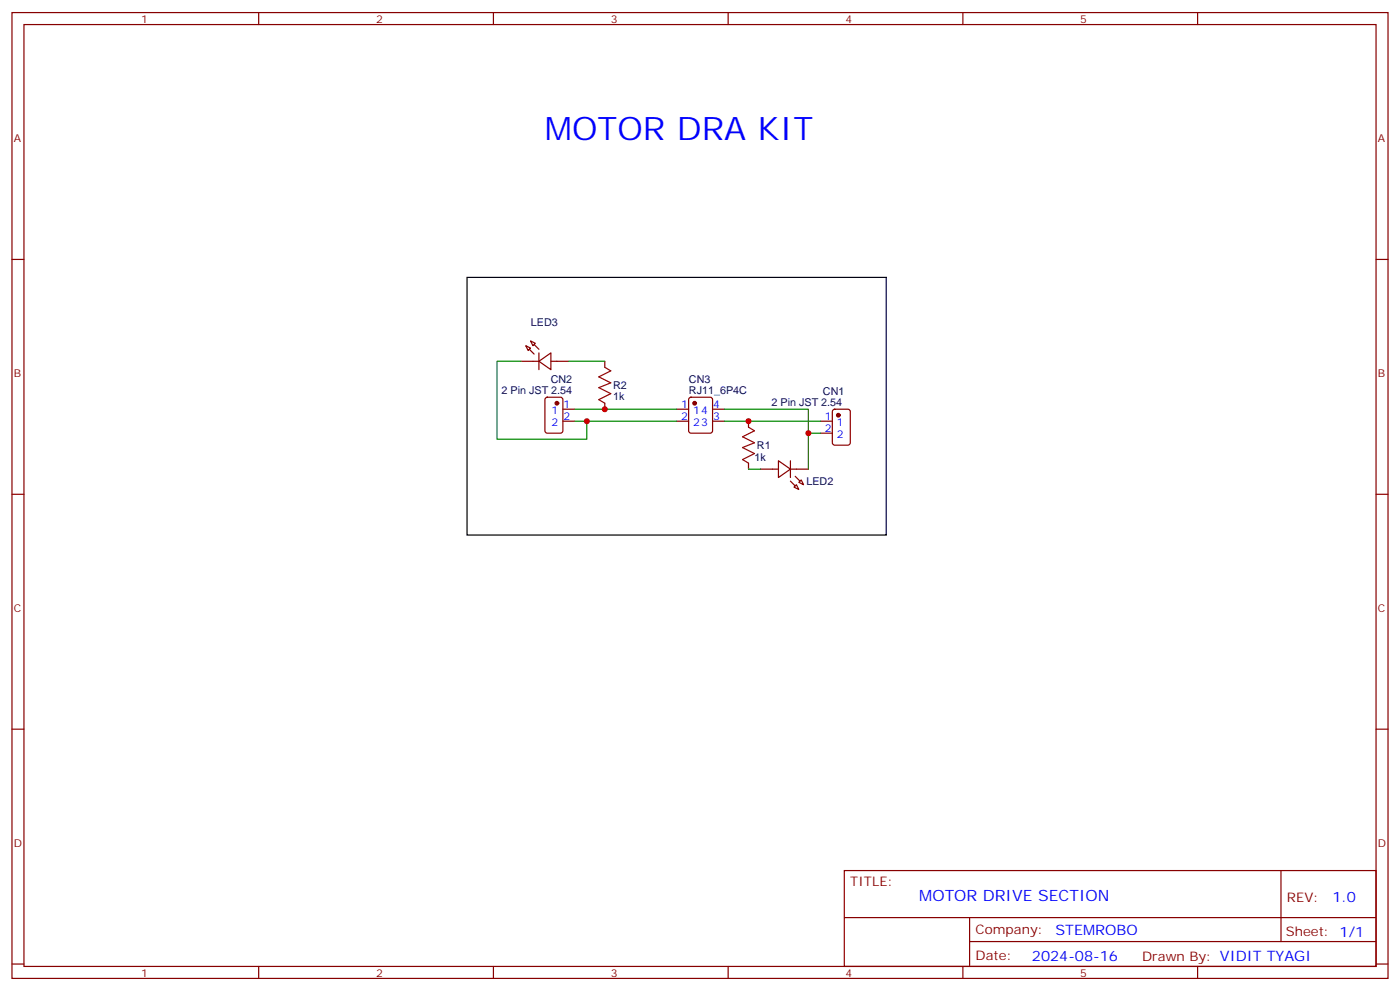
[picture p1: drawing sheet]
<svg xmlns="http://www.w3.org/2000/svg" width="412mm" height="292mm" viewBox="0 0 412 292" stroke-linecap="round" stroke-linejoin="round" font-family="sans-serif">
<g fill="none" stroke="#870000" stroke-width=".35">
<path d="M3.5 3.7h405.4v284.3h-405.4zM7.1 7.2h398.2v277.3h-398.2zM76.2 3.7v3.5M145.3 3.7v3.5M214.5 3.7v3.5M283.6 3.7v3.5M352.8 3.7v3.5M3.5 76.4h3.6M405.3 76.4h3.6M153.5 106.4h5.2M154.9 101.8l1.4 .7-.7 .7zM156.3 100.4l1.4 .7-.7 .7z"/>
<path d="M158.7 106.4l3.6-2.5v4.9zM158.7 103.9v4.9M160.7 117.2l.5-.3h3.9l.7 .5v9.4l-.5 .7h-4.1l-.6-.4-.1-9.4zM162.3 106.4h5.3M178.2 106.4v1.7M178.2 118.7v1.8M203.1 117.2l.5-.3h5.6l.6 .5 .1 9.4-.5 .7h-5.8l-.7-.4-.1-9.4zM165.8 120.5h3.5M165.8 124h3.5M199.3 120.5h3.5M199.3 124h3.5M209.9 120.5h3.5"/>
<path d="M209.9 124h3.5M220.5 124v1.8M220.5 136.3v1.8M224 138.1h5.3M229.3 135.6l3.5 2.5-3.5 2.5zM232.8 138.1h5.3M232.8 135.6v5M241.7 124h3.5M241.7 127.5h3.5M245.4 120.7l.5-.2h3.9l.6 .4 .1 9.5-.5 .6-4.1 .1-.7-.5v-9.4zM3.5 145.5h3.6M233.9 143.4l.7-.7 .7 1.4z"/>
<path d="M235.3 142l.7-.7 .7 1.4zM405.3 145.5h3.6M3.5 214.7h3.6M405.3 214.7h3.6M248.7 256.3h156.6v28.2h-156.6zM377.3 256.3v20.9M248.7 270.1h156.5M285.6 277.2h119.6M285.6 270.1v14.2M3.5 283.8h3.6M76.2 284.5v3.5M145.3 284.5v3.5"/>
<path d="M214.5 284.5v3.5M283.6 284.5v3.5M352.8 284.5v3.5M405.3 283.8h3.6"/>
</g>
<g fill="#870000" stroke="#870000" stroke-width=".35">
<path d="M157.3 101.4l1.4 1.4z"/>
<path d="M155.9 102.8l1.4 1.4z"/>
<path d="M232.8 141.6l1.4 1.5z"/>
<path d="M234.2 140.2l1.5 1.4z"/>
<circle cx="204.6" cy="118.7" r=".53"/>
<circle cx="246.9" cy="122.2" r=".53"/>
<circle cx="164" cy="118.7" r=".53"/>
</g>
<path d="M178.2 108.1l1.7 1.1-3.5 1.7 3.5 1.8-3.5 1.4 3.5 1.8-3.5 1.8 1.8 1M220.5 125.8l1.7 1-3.5 1.8 3.5 1.8-3.5 1.4 3.5 1.7-3.5 1.8 1.8 1" fill="none" stroke="#a10000" stroke-width=".35"/>
<path d="M153.5 106.4h-7.1v22.9h26.5v-5.3h-3.6M167.6 106.4h10.6M169.3 120.5h30M172.9 124h26.4M213.4 120.5h24.7v17.6M213.4 124h28.3M220.5 138.1h3.5M238.1 127.5h3.6" fill="none" stroke="#008700" stroke-width=".35"/>
<path d="M137.6 81.7h123.5v75.8h-123.5z" fill="none" stroke="#000" stroke-width=".35"/>
<g fill="#c00">
<circle cx="178.2" cy="120.5" r=".88"/>
<circle cx="172.9" cy="124" r=".88"/>
<circle cx="220.5" cy="124" r=".88"/>
<circle cx="238.1" cy="127.5" r=".88"/>
</g>
<text font-size="9.5" fill="#00f" x="160.5" y="41.1">MOTOR DRA KIT</text>
<text font-size="4.6" fill="#00f" x="270.8" y="265.3">MOTOR DRIVE SECTION</text>
<g font-size="4.2" fill="#00f">
<text x="392.5" y="265.6">1.0</text>
<text x="310.9" y="275.1">STEMROBO</text>
<text x="304" y="282.9">2024-08-16</text>
</g>
<g font-size="3.9" fill="#800">
<text x="250.5" y="260.9">TITLE:</text>
<text x="379.1" y="265.6">REV:</text>
<text x="287.4" y="275.1">Company:</text>
<text x="378.7" y="275.7">Sheet: 1/1</text>
<text x="287.4" y="282.8">Date:</text>
<text x="336.4" y="282.8">Drawn By: VIDIT TYAGI</text>
</g>
<g font-size="3.2" fill="#800">
<text x="41.6" y="6.7">1</text>
<text x="110.8" y="6.7">2</text>
<text x="179.9" y="6.7">3</text>
<text x="249.1" y="6.7">4</text>
<text x="318.2" y="6.7">5</text>
<text x="4.1" y="41.8">A</text>
<text x="405.9" y="41.8">A</text>
<text x="4.1" y="110.9">B</text>
<text x="405.9" y="110.9">B</text>
<text x="4.1" y="180.1">C</text>
<text x="405.9" y="180.1">C</text>
<text x="4.1" y="249.2">D</text>
<text x="405.9" y="249.2">D</text>
<text x="41.6" y="287.5">1</text>
<text x="110.8" y="287.5">2</text>
<text x="179.9" y="287.5">3</text>
<text x="249.1" y="287.5">4</text>
<text x="318.2" y="287.5">5</text>
</g>
<g font-size="3.2" fill="#000080">
<text x="156.4" y="96.1">LED3</text>
<text x="162.2" y="112.7">CN2</text>
<text x="203" y="112.9">CN3</text>
<text x="147.7" y="115.9">2 Pin JST 2.54</text>
<text x="180.6" y="117.8">1k</text>
<text x="180.6" y="114.6">R2</text>
<text x="203" y="115.9">RJ11_6P4C</text>
<text x="227.3" y="119.4">2 Pin JST 2.54</text>
<text x="242.4" y="116.2">CN1</text>
<text x="222.2" y="135.7">1k</text>
<text x="223" y="132.2">R1</text>
<text x="237.5" y="142.8">LED2</text>
</g>
<g font-size="3.2" fill="#00f">
<text x="162.5" y="121.9">1</text>
<text x="162.5" y="125.4">2</text>
<text x="166" y="120.1">1</text>
<text x="166" y="123.6">2</text>
<text x="200.7" y="120.1">1</text>
<text x="200.7" y="123.6">2</text>
<text x="204.2" y="121.9">14</text>
<text x="204.2" y="125.4">23</text>
<text x="210.1" y="123.6">3</text>
<text x="210.1" y="120.1">4</text>
<text x="243" y="123.6">1</text>
<text x="246.5" y="125.4">1</text>
<text x="243" y="127.2">2</text>
<text x="246.5" y="128.9">2</text>
</g>
</svg>
